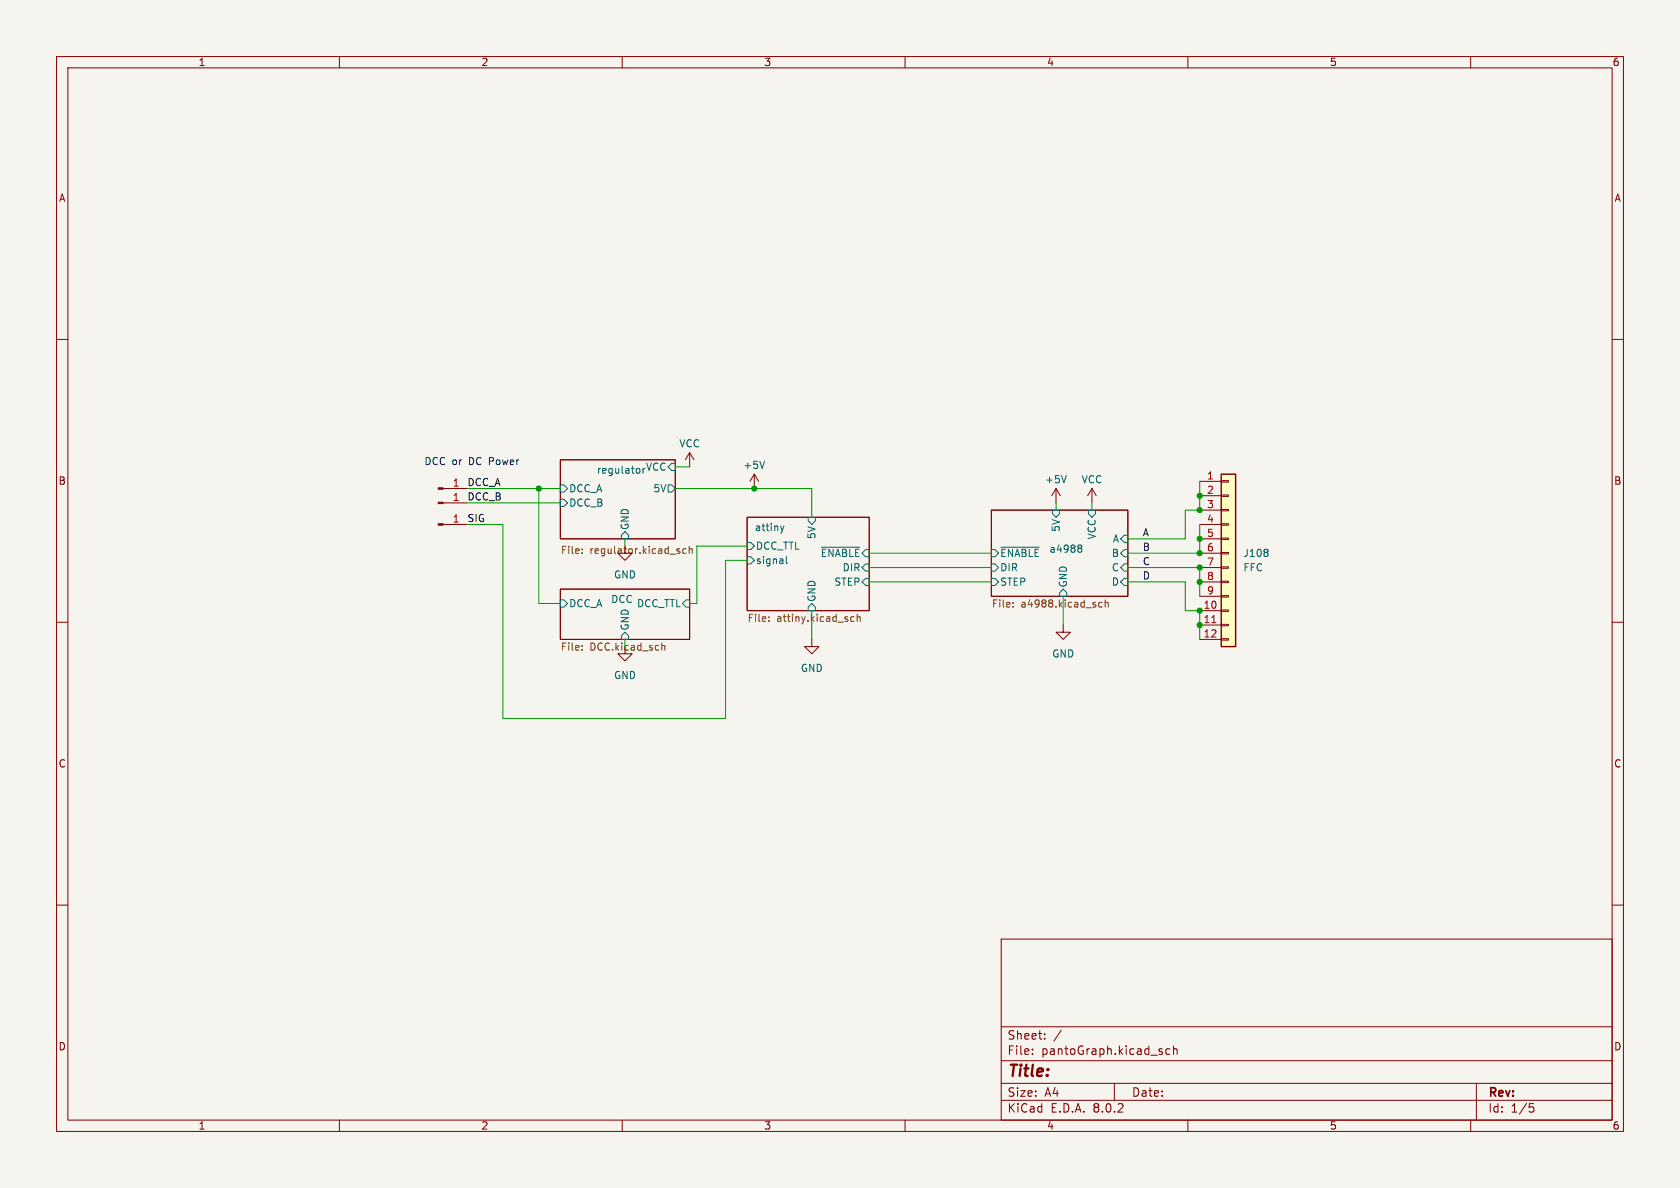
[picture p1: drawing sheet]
(kicad_sch (version 20230121) (generator eeschema)

 (paper "A4")

 (lib_symbols
  (symbol "Connector:Conn_01x01_Pin" (pin_names (offset 1.016) hide) (in_bom yes) (on_board yes)
   (property "Reference" "J" (at 0 2.54 0) (effects (font (size 1.27 1.27))))
   (property "Value" "Conn_01x01_Pin" (at 0 -2.54 0) (effects (font (size 1.27 1.27))))
   (property "Footprint" "" (at 0 0 0) (effects (font (size 1.27 1.27)) hide))
   (property "Datasheet" "~" (at 0 0 0) (effects (font (size 1.27 1.27)) hide))
   (property "ki_locked" "" (at 0 0 0) (effects (font (size 1.27 1.27))))
   (symbol "Conn_01x01_Pin_1_1"
    (polyline (pts (xy 1.27 0) (xy 0.8636 0)) (stroke (width 0.1524) (type default)) (fill (type none)))
    (rectangle (start 0.8636 0.127) (end 0 -0.127) (stroke (width 0.1524) (type default)) (fill (type outline)))
    (pin passive line (at 5.08 0 180) (length 3.81) (name "Pin_1" (effects (font (size 1.27 1.27)))) (number "1" (effects (font (size 1.27 1.27)))))))
  (symbol "Connector_Generic:Conn_01x12" (pin_names (offset 1.016) hide) (in_bom yes) (on_board yes)
   (property "Reference" "J" (at 0 15.24 0) (effects (font (size 1.27 1.27))))
   (property "Value" "Conn_01x12" (at 0 -17.78 0) (effects (font (size 1.27 1.27))))
   (property "Footprint" "" (at 0 0 0) (effects (font (size 1.27 1.27)) hide))
   (property "Datasheet" "~" (at 0 0 0) (effects (font (size 1.27 1.27)) hide))
   (symbol "Conn_01x12_1_1"
    (rectangle (start -1.27 -15.113) (end 0 -15.367) (stroke (width 0.1524) (type default)) (fill (type none)))
    (rectangle (start -1.27 -12.573) (end 0 -12.827) (stroke (width 0.1524) (type default)) (fill (type none)))
    (rectangle (start -1.27 -10.033) (end 0 -10.287) (stroke (width 0.1524) (type default)) (fill (type none)))
    (rectangle (start -1.27 -7.493) (end 0 -7.747) (stroke (width 0.1524) (type default)) (fill (type none)))
    (rectangle (start -1.27 -4.953) (end 0 -5.207) (stroke (width 0.1524) (type default)) (fill (type none)))
    (rectangle (start -1.27 -2.413) (end 0 -2.667) (stroke (width 0.1524) (type default)) (fill (type none)))
    (rectangle (start -1.27 0.127) (end 0 -0.127) (stroke (width 0.1524) (type default)) (fill (type none)))
    (rectangle (start -1.27 2.667) (end 0 2.413) (stroke (width 0.1524) (type default)) (fill (type none)))
    (rectangle (start -1.27 5.207) (end 0 4.953) (stroke (width 0.1524) (type default)) (fill (type none)))
    (rectangle (start -1.27 7.747) (end 0 7.493) (stroke (width 0.1524) (type default)) (fill (type none)))
    (rectangle (start -1.27 10.287) (end 0 10.033) (stroke (width 0.1524) (type default)) (fill (type none)))
    (rectangle (start -1.27 12.827) (end 0 12.573) (stroke (width 0.1524) (type default)) (fill (type none)))
    (rectangle (start -1.27 13.97) (end 1.27 -16.51) (stroke (width 0.254) (type default)) (fill (type background)))
    (pin passive line (at -5.08 12.7 0) (length 3.81) (name "Pin_1" (effects (font (size 1.27 1.27)))) (number "1" (effects (font (size 1.27 1.27)))))
    (pin passive line (at -5.08 -10.16 0) (length 3.81) (name "Pin_10" (effects (font (size 1.27 1.27)))) (number "10" (effects (font (size 1.27 1.27)))))
    (pin passive line (at -5.08 -12.7 0) (length 3.81) (name "Pin_11" (effects (font (size 1.27 1.27)))) (number "11" (effects (font (size 1.27 1.27)))))
    (pin passive line (at -5.08 -15.24 0) (length 3.81) (name "Pin_12" (effects (font (size 1.27 1.27)))) (number "12" (effects (font (size 1.27 1.27)))))
    (pin passive line (at -5.08 10.16 0) (length 3.81) (name "Pin_2" (effects (font (size 1.27 1.27)))) (number "2" (effects (font (size 1.27 1.27)))))
    (pin passive line (at -5.08 7.62 0) (length 3.81) (name "Pin_3" (effects (font (size 1.27 1.27)))) (number "3" (effects (font (size 1.27 1.27)))))
    (pin passive line (at -5.08 5.08 0) (length 3.81) (name "Pin_4" (effects (font (size 1.27 1.27)))) (number "4" (effects (font (size 1.27 1.27)))))
    (pin passive line (at -5.08 2.54 0) (length 3.81) (name "Pin_5" (effects (font (size 1.27 1.27)))) (number "5" (effects (font (size 1.27 1.27)))))
    (pin passive line (at -5.08 0 0) (length 3.81) (name "Pin_6" (effects (font (size 1.27 1.27)))) (number "6" (effects (font (size 1.27 1.27)))))
    (pin passive line (at -5.08 -2.54 0) (length 3.81) (name "Pin_7" (effects (font (size 1.27 1.27)))) (number "7" (effects (font (size 1.27 1.27)))))
    (pin passive line (at -5.08 -5.08 0) (length 3.81) (name "Pin_8" (effects (font (size 1.27 1.27)))) (number "8" (effects (font (size 1.27 1.27)))))
    (pin passive line (at -5.08 -7.62 0) (length 3.81) (name "Pin_9" (effects (font (size 1.27 1.27)))) (number "9" (effects (font (size 1.27 1.27)))))))
  (symbol "power:+5V" (power) (pin_names (offset 0)) (in_bom yes) (on_board yes)
   (property "Reference" "#PWR" (at 0 -3.81 0) (effects (font (size 1.27 1.27)) hide))
   (property "Value" "+5V" (at 0 3.556 0) (effects (font (size 1.27 1.27))))
   (property "Footprint" "" (at 0 0 0) (effects (font (size 1.27 1.27)) hide))
   (property "Datasheet" "" (at 0 0 0) (effects (font (size 1.27 1.27)) hide))
   (symbol "+5V_0_1"
    (polyline (pts (xy -0.762 1.27) (xy 0 2.54)) (stroke (width 0) (type default)) (fill (type none)))
    (polyline (pts (xy 0 0) (xy 0 2.54)) (stroke (width 0) (type default)) (fill (type none)))
    (polyline (pts (xy 0 2.54) (xy 0.762 1.27)) (stroke (width 0) (type default)) (fill (type none))))
   (symbol "+5V_1_1"
    (pin power_in line (at 0 0 90) (length 0) hide (name "+5V" (effects (font (size 1.27 1.27)))) (number "1" (effects (font (size 1.27 1.27)))))))
  (symbol "power:GND" (power) (pin_names (offset 0)) (in_bom yes) (on_board yes)
   (property "Reference" "#PWR" (at 0 -6.35 0) (effects (font (size 1.27 1.27)) hide))
   (property "Value" "GND" (at 0 -3.81 0) (effects (font (size 1.27 1.27))))
   (property "Footprint" "" (at 0 0 0) (effects (font (size 1.27 1.27)) hide))
   (property "Datasheet" "" (at 0 0 0) (effects (font (size 1.27 1.27)) hide))
   (symbol "GND_0_1"
    (polyline (pts (xy 0 0) (xy 0 -1.27) (xy 1.27 -1.27) (xy 0 -2.54) (xy -1.27 -1.27) (xy 0 -1.27)) (stroke (width 0) (type default)) (fill (type none))))
   (symbol "GND_1_1"
    (pin power_in line (at 0 0 270) (length 0) hide (name "GND" (effects (font (size 1.27 1.27)))) (number "1" (effects (font (size 1.27 1.27)))))))
  (symbol "power:VCC" (power) (pin_names (offset 0)) (in_bom yes) (on_board yes)
   (property "Reference" "#PWR" (at 0 -3.81 0) (effects (font (size 1.27 1.27)) hide))
   (property "Value" "VCC" (at 0 3.81 0) (effects (font (size 1.27 1.27))))
   (property "Footprint" "" (at 0 0 0) (effects (font (size 1.27 1.27)) hide))
   (property "Datasheet" "" (at 0 0 0) (effects (font (size 1.27 1.27)) hide))
   (symbol "VCC_0_1"
    (polyline (pts (xy -0.762 1.27) (xy 0 2.54)) (stroke (width 0) (type default)) (fill (type none)))
    (polyline (pts (xy 0 0) (xy 0 2.54)) (stroke (width 0) (type default)) (fill (type none)))
    (polyline (pts (xy 0 2.54) (xy 0.762 1.27)) (stroke (width 0) (type default)) (fill (type none))))
   (symbol "VCC_1_1"
    (pin power_in line (at 0 0 90) (length 0) hide (name "VCC" (effects (font (size 1.27 1.27)))) (number "1" (effects (font (size 1.27 1.27))))))))

 (junction (at 95.25 86.36) (diameter 0) (color 0 0 0 0))
 (junction (at 212.09 95.25) (diameter 0) (color 0 0 0 0))
 (junction (at 212.09 87.63) (diameter 0) (color 0 0 0 0))
 (junction (at 212.09 107.95) (diameter 0) (color 0 0 0 0))
 (junction (at 212.09 90.17) (diameter 0) (color 0 0 0 0))
 (junction (at 212.09 100.33) (diameter 0) (color 0 0 0 0))
 (junction (at 212.09 110.49) (diameter 0) (color 0 0 0 0))
 (junction (at 212.09 97.79) (diameter 0) (color 0 0 0 0))
 (junction (at 212.09 102.87) (diameter 0) (color 0 0 0 0))
 (junction (at 133.35 86.36) (diameter 0) (color 0 0 0 0))

 (wire (pts (xy 121.92 106.68) (xy 123.19 106.68)) (stroke (width 0) (type default)))
 (wire (pts (xy 199.39 100.33) (xy 212.09 100.33)) (stroke (width 0) (type default)))
 (wire (pts (xy 99.06 106.68) (xy 95.25 106.68)) (stroke (width 0) (type default)))
 (wire (pts (xy 212.09 95.25) (xy 212.09 97.79)) (stroke (width 0) (type default)))
 (wire (pts (xy 82.55 86.36) (xy 95.25 86.36)) (stroke (width 0) (type default)))
 (wire (pts (xy 143.51 107.95) (xy 143.51 113.03)) (stroke (width 0) (type default)))
 (wire (pts (xy 82.55 88.9) (xy 99.06 88.9)) (stroke (width 0) (type default)))
 (wire (pts (xy 212.09 110.49) (xy 212.09 113.03)) (stroke (width 0) (type default)))
 (wire (pts (xy 95.25 106.68) (xy 95.25 86.36)) (stroke (width 0) (type default)))
 (wire (pts (xy 187.96 105.41) (xy 187.96 110.49)) (stroke (width 0) (type default)))
 (wire (pts (xy 128.27 99.06) (xy 132.08 99.06)) (stroke (width 0) (type default)))
 (wire (pts (xy 123.19 106.68) (xy 123.19 96.52)) (stroke (width 0) (type default)))
 (wire (pts (xy 119.38 86.36) (xy 133.35 86.36)) (stroke (width 0) (type default)))
 (wire (pts (xy 153.67 102.87) (xy 175.26 102.87)) (stroke (width 0) (type default)))
 (wire (pts (xy 199.39 97.79) (xy 212.09 97.79)) (stroke (width 0) (type default)))
 (wire (pts (xy 82.55 92.71) (xy 88.9 92.71)) (stroke (width 0) (type default)))
 (wire (pts (xy 143.51 86.36) (xy 143.51 91.44)) (stroke (width 0) (type default)))
 (wire (pts (xy 212.09 107.95) (xy 212.09 110.49)) (stroke (width 0) (type default)))
 (wire (pts (xy 212.09 92.71) (xy 212.09 95.25)) (stroke (width 0) (type default)))
 (wire (pts (xy 209.55 90.17) (xy 212.09 90.17)) (stroke (width 0) (type default)))
 (wire (pts (xy 153.67 97.79) (xy 175.26 97.79)) (stroke (width 0) (type default)))
 (wire (pts (xy 209.55 102.87) (xy 209.55 107.95)) (stroke (width 0) (type default)))
 (wire (pts (xy 212.09 85.09) (xy 212.09 87.63)) (stroke (width 0) (type default)))
 (wire (pts (xy 110.49 95.25) (xy 110.49 96.52)) (stroke (width 0) (type default)))
 (wire (pts (xy 212.09 100.33) (xy 212.09 102.87)) (stroke (width 0) (type default)))
 (wire (pts (xy 128.27 127) (xy 128.27 99.06)) (stroke (width 0) (type default)))
 (wire (pts (xy 88.9 127) (xy 128.27 127)) (stroke (width 0) (type default)))
 (wire (pts (xy 212.09 87.63) (xy 212.09 90.17)) (stroke (width 0) (type default)))
 (wire (pts (xy 133.35 86.36) (xy 143.51 86.36)) (stroke (width 0) (type default)))
 (wire (pts (xy 153.67 100.33) (xy 175.26 100.33)) (stroke (width 0) (type default)))
 (wire (pts (xy 209.55 107.95) (xy 212.09 107.95)) (stroke (width 0) (type default)))
 (wire (pts (xy 95.25 86.36) (xy 99.06 86.36)) (stroke (width 0) (type default)))
 (wire (pts (xy 199.39 95.25) (xy 209.55 95.25)) (stroke (width 0) (type default)))
 (wire (pts (xy 212.09 102.87) (xy 212.09 105.41)) (stroke (width 0) (type default)))
 (wire (pts (xy 88.9 92.71) (xy 88.9 127)) (stroke (width 0) (type default)))
 (wire (pts (xy 110.49 113.03) (xy 110.49 114.3)) (stroke (width 0) (type default)))
 (wire (pts (xy 123.19 96.52) (xy 132.08 96.52)) (stroke (width 0) (type default)))
 (wire (pts (xy 119.38 82.55) (xy 121.92 82.55)) (stroke (width 0) (type default)))
 (wire (pts (xy 199.39 102.87) (xy 209.55 102.87)) (stroke (width 0) (type default)))
 (wire (pts (xy 186.69 88.9) (xy 186.69 90.17)) (stroke (width 0) (type default)))
 (wire (pts (xy 209.55 95.25) (xy 209.55 90.17)) (stroke (width 0) (type default)))
 (wire (pts (xy 193.04 88.9) (xy 193.04 90.17)) (stroke (width 0) (type default)))

 (text "DCC or DC Power" (at 74.93 82.55 0) (effects (font (size 1.27 1.27)) (justify left bottom)))

 (label "DCC_A" (at 82.55 86.36 0) (fields_autoplaced) (effects (font (size 1.27 1.27)) (justify left bottom)))
 (label "D" (at 201.93 102.87 0) (fields_autoplaced) (effects (font (size 1.27 1.27)) (justify left bottom)))
 (label "SIG" (at 82.55 92.71 0) (fields_autoplaced) (effects (font (size 1.27 1.27)) (justify left bottom)))
 (label "DCC_B" (at 82.55 88.9 0) (fields_autoplaced) (effects (font (size 1.27 1.27)) (justify left bottom)))
 (label "A" (at 201.93 95.25 0) (fields_autoplaced) (effects (font (size 1.27 1.27)) (justify left bottom)))
 (label "B" (at 201.93 97.79 0) (fields_autoplaced) (effects (font (size 1.27 1.27)) (justify left bottom)))
 (label "C" (at 201.93 100.33 0) (fields_autoplaced) (effects (font (size 1.27 1.27)) (justify left bottom)))

 (symbol (lib_id "power:GND") (at 143.51 113.03 0) (unit 1) (in_bom yes) (on_board yes) (dnp no) (fields_autoplaced)
  (property "Reference" "#PWR0105" (at 143.51 119.38 0) (effects (font (size 1.27 1.27)) hide))
  (property "Value" "GND" (at 143.51 118.11 0) (effects (font (size 1.27 1.27))))
  (property "Footprint" "" (at 143.51 113.03 0) (effects (font (size 1.27 1.27)) hide))
  (property "Datasheet" "" (at 143.51 113.03 0) (effects (font (size 1.27 1.27)) hide)) (pin "1"))

 (symbol (lib_id "Connector:Conn_01x01_Pin") (at 77.47 92.71 0) (unit 1) (in_bom yes) (on_board yes) (dnp no) (fields_autoplaced)
  (property "Reference" "J101" (at 78.105 95.25 0) (effects (font (size 1.27 1.27)) hide))
  (property "Value" "Conn_01x01_Pin" (at 78.105 95.25 0) (effects (font (size 1.27 1.27)) hide))
  (property "Footprint" "Connector_Wire:SolderWirePad_1x01_SMD_1x2mm" (at 77.47 92.71 0) (effects (font (size 1.27 1.27)) hide))
  (property "Datasheet" "~" (at 77.47 92.71 0) (effects (font (size 1.27 1.27)) hide)) (pin "1"))

 (symbol (lib_id "power:VCC") (at 121.92 82.55 0) (unit 1) (in_bom yes) (on_board yes) (dnp no) (fields_autoplaced)
  (property "Reference" "#PWR0102" (at 121.92 86.36 0) (effects (font (size 1.27 1.27)) hide))
  (property "Value" "VCC" (at 121.92 78.4169 0) (effects (font (size 1.27 1.27))))
  (property "Footprint" "" (at 121.92 82.55 0) (effects (font (size 1.27 1.27)) hide))
  (property "Datasheet" "" (at 121.92 82.55 0) (effects (font (size 1.27 1.27)) hide)) (pin "1"))

 (symbol (lib_id "Connector_Generic:Conn_01x12") (at 217.17 97.79 0) (unit 1) (in_bom yes) (on_board yes) (dnp no) (fields_autoplaced)
  (property "Reference" "J108" (at 219.71 97.79 0) (effects (font (size 1.27 1.27)) (justify left)))
  (property "Value" "FFC" (at 219.71 100.33 0) (effects (font (size 1.27 1.27)) (justify left)))
  (property "Footprint" "Connector_FFC-FPC:Hirose_FH12-12S-0.5SH_1x12-1MP_P0.50mm_Horizontal" (at 217.17 97.79 0) (effects (font (size 1.27 1.27)) hide))
  (property "Datasheet" "~" (at 217.17 97.79 0) (effects (font (size 1.27 1.27)) hide)) (pin "1") (pin "10") (pin "11") (pin "12") (pin "2") (pin "3") (pin "4") (pin "5") (pin "6") (pin "7") (pin "8") (pin "9"))

 (symbol (lib_id "power:VCC") (at 193.04 88.9 0) (unit 1) (in_bom yes) (on_board yes) (dnp no) (fields_autoplaced)
  (property "Reference" "#PWR0107" (at 193.04 92.71 0) (effects (font (size 1.27 1.27)) hide))
  (property "Value" "VCC" (at 193.04 84.7669 0) (effects (font (size 1.27 1.27))))
  (property "Footprint" "" (at 193.04 88.9 0) (effects (font (size 1.27 1.27)) hide))
  (property "Datasheet" "" (at 193.04 88.9 0) (effects (font (size 1.27 1.27)) hide)) (pin "1"))

 (symbol (lib_id "power:+5V") (at 186.69 88.9 0) (unit 1) (in_bom yes) (on_board yes) (dnp no) (fields_autoplaced)
  (property "Reference" "#PWR0106" (at 186.69 92.71 0) (effects (font (size 1.27 1.27)) hide))
  (property "Value" "+5V" (at 186.69 84.7669 0) (effects (font (size 1.27 1.27))))
  (property "Footprint" "" (at 186.69 88.9 0) (effects (font (size 1.27 1.27)) hide))
  (property "Datasheet" "" (at 186.69 88.9 0) (effects (font (size 1.27 1.27)) hide)) (pin "1"))

 (symbol (lib_id "power:GND") (at 110.49 96.52 0) (unit 1) (in_bom yes) (on_board yes) (dnp no) (fields_autoplaced)
  (property "Reference" "#PWR0103" (at 110.49 102.87 0) (effects (font (size 1.27 1.27)) hide))
  (property "Value" "GND" (at 110.49 101.6 0) (effects (font (size 1.27 1.27))))
  (property "Footprint" "" (at 110.49 96.52 0) (effects (font (size 1.27 1.27)) hide))
  (property "Datasheet" "" (at 110.49 96.52 0) (effects (font (size 1.27 1.27)) hide)) (pin "1"))

 (symbol (lib_id "power:GND") (at 187.96 110.49 0) (unit 1) (in_bom yes) (on_board yes) (dnp no) (fields_autoplaced)
  (property "Reference" "#PWR0108" (at 187.96 116.84 0) (effects (font (size 1.27 1.27)) hide))
  (property "Value" "GND" (at 187.96 115.57 0) (effects (font (size 1.27 1.27))))
  (property "Footprint" "" (at 187.96 110.49 0) (effects (font (size 1.27 1.27)) hide))
  (property "Datasheet" "" (at 187.96 110.49 0) (effects (font (size 1.27 1.27)) hide)) (pin "1"))

 (symbol (lib_id "power:GND") (at 110.49 114.3 0) (unit 1) (in_bom yes) (on_board yes) (dnp no) (fields_autoplaced)
  (property "Reference" "#PWR0101" (at 110.49 120.65 0) (effects (font (size 1.27 1.27)) hide))
  (property "Value" "GND" (at 110.49 119.38 0) (effects (font (size 1.27 1.27))))
  (property "Footprint" "" (at 110.49 114.3 0) (effects (font (size 1.27 1.27)) hide))
  (property "Datasheet" "" (at 110.49 114.3 0) (effects (font (size 1.27 1.27)) hide)) (pin "1"))

 (symbol (lib_id "power:+5V") (at 133.35 86.36 0) (unit 1) (in_bom yes) (on_board yes) (dnp no) (fields_autoplaced)
  (property "Reference" "#PWR0104" (at 133.35 90.17 0) (effects (font (size 1.27 1.27)) hide))
  (property "Value" "+5V" (at 133.35 82.2269 0) (effects (font (size 1.27 1.27))))
  (property "Footprint" "" (at 133.35 86.36 0) (effects (font (size 1.27 1.27)) hide))
  (property "Datasheet" "" (at 133.35 86.36 0) (effects (font (size 1.27 1.27)) hide)) (pin "1"))

 (symbol (lib_id "Connector:Conn_01x01_Pin") (at 77.47 86.36 0) (unit 1) (in_bom yes) (on_board yes) (dnp no) (fields_autoplaced)
  (property "Reference" "J102" (at 78.105 88.9 0) (effects (font (size 1.27 1.27)) hide))
  (property "Value" "Conn_01x01_Pin" (at 78.105 88.9 0) (effects (font (size 1.27 1.27)) hide))
  (property "Footprint" "Connector_Wire:SolderWirePad_1x01_SMD_1x2mm" (at 77.47 86.36 0) (effects (font (size 1.27 1.27)) hide))
  (property "Datasheet" "~" (at 77.47 86.36 0) (effects (font (size 1.27 1.27)) hide)) (pin "1"))

 (symbol (lib_id "Connector:Conn_01x01_Pin") (at 77.47 88.9 0) (unit 1) (in_bom yes) (on_board yes) (dnp no) (fields_autoplaced)
  (property "Reference" "J103" (at 78.105 91.44 0) (effects (font (size 1.27 1.27)) hide))
  (property "Value" "Conn_01x01_Pin" (at 78.105 91.44 0) (effects (font (size 1.27 1.27)) hide))
  (property "Footprint" "Connector_Wire:SolderWirePad_1x01_SMD_1x2mm" (at 77.47 88.9 0) (effects (font (size 1.27 1.27)) hide))
  (property "Datasheet" "~" (at 77.47 88.9 0) (effects (font (size 1.27 1.27)) hide)) (pin "1"))

 (sheet (at 99.06 104.14) (size 22.86 8.89) (stroke (width 0.1524) (type solid)) (fill (color 0 0 0 0.0000))
  (property "Sheetname" "DCC" (at 107.95 106.68 0) (effects (font (size 1.27 1.27)) (justify left bottom)))
  (property "Sheetfile" "DCC.kicad_sch" (at 99.06 113.6146 0) (effects (font (size 1.27 1.27)) (justify left top))) (pin "GND" input (at 110.49 113.03 270) (effects (font (size 1.27 1.27)) (justify left))) (pin "DCC_TTL" input (at 121.92 106.68 0) (effects (font (size 1.27 1.27)) (justify right))) (pin "DCC_A" input (at 99.06 106.68 180) (effects (font (size 1.27 1.27)) (justify left))))

 (sheet (at 175.26 90.17) (size 24.13 15.24) (stroke (width 0.1524) (type solid)) (fill (color 0 0 0 0.0000))
  (property "Sheetname" "a4988" (at 185.42 97.79 0) (effects (font (size 1.27 1.27)) (justify left bottom)))
  (property "Sheetfile" "a4988.kicad_sch" (at 175.26 105.9946 0) (effects (font (size 1.27 1.27)) (justify left top))) (pin "C" input (at 199.39 100.33 0) (effects (font (size 1.27 1.27)) (justify right))) (pin "B" input (at 199.39 97.79 0) (effects (font (size 1.27 1.27)) (justify right))) (pin "D" input (at 199.39 102.87 0) (effects (font (size 1.27 1.27)) (justify right))) (pin "5V" input (at 186.69 90.17 90) (effects (font (size 1.27 1.27)) (justify right))) (pin "VCC" input (at 193.04 90.17 90) (effects (font (size 1.27 1.27)) (justify right))) (pin "GND" input (at 187.96 105.41 270) (effects (font (size 1.27 1.27)) (justify left))) (pin "A" input (at 199.39 95.25 0) (effects (font (size 1.27 1.27)) (justify right))) (pin "STEP" input (at 175.26 102.87 180) (effects (font (size 1.27 1.27)) (justify left))) (pin "DIR" input (at 175.26 100.33 180) (effects (font (size 1.27 1.27)) (justify left)))
  (pin "~{ENABLE}" input (at 175.26 97.79 180) (effects (font (size 1.27 1.27)) (justify left))))

 (sheet (at 99.06 81.28) (size 20.32 13.97) (stroke (width 0.1524) (type solid)) (fill (color 0 0 0 0.0000))
  (property "Sheetname" "regulator" (at 105.41 83.82 0) (effects (font (size 1.27 1.27)) (justify left bottom)))
  (property "Sheetfile" "regulator.kicad_sch" (at 99.06 96.52 0) (effects (font (size 1.27 1.27)) (justify left top))) (pin "5V" output (at 119.38 86.36 0) (effects (font (size 1.27 1.27)) (justify right))) (pin "GND" input (at 110.49 95.25 270) (effects (font (size 1.27 1.27)) (justify left))) (pin "VCC" input (at 119.38 82.55 0) (effects (font (size 1.27 1.27)) (justify right))) (pin "DCC_A" input (at 99.06 86.36 180) (effects (font (size 1.27 1.27)) (justify left))) (pin "DCC_B" input (at 99.06 88.9 180) (effects (font (size 1.27 1.27)) (justify left))))

 (sheet (at 132.08 91.44) (size 21.59 16.51) (stroke (width 0.1524) (type solid)) (fill (color 0 0 0 0.0000))
  (property "Sheetname" "attiny" (at 133.35 93.98 0) (effects (font (size 1.27 1.27)) (justify left bottom)))
  (property "Sheetfile" "attiny.kicad_sch" (at 132.08 108.5346 0) (effects (font (size 1.27 1.27)) (justify left top))) (pin "5V" input (at 143.51 91.44 90) (effects (font (size 1.27 1.27)) (justify right))) (pin "GND" input (at 143.51 107.95 270) (effects (font (size 1.27 1.27)) (justify left))) (pin "signal" input (at 132.08 99.06 180) (effects (font (size 1.27 1.27)) (justify left)))
  (pin "~{ENABLE}" input (at 153.67 97.79 0) (effects (font (size 1.27 1.27)) (justify right))) (pin "DIR" input (at 153.67 100.33 0) (effects (font (size 1.27 1.27)) (justify right))) (pin "STEP" input (at 153.67 102.87 0) (effects (font (size 1.27 1.27)) (justify right))) (pin "DCC_TTL" input (at 132.08 96.52 180) (effects (font (size 1.27 1.27)) (justify left))))

 (sheet_instances (path "" (page "1"))))
